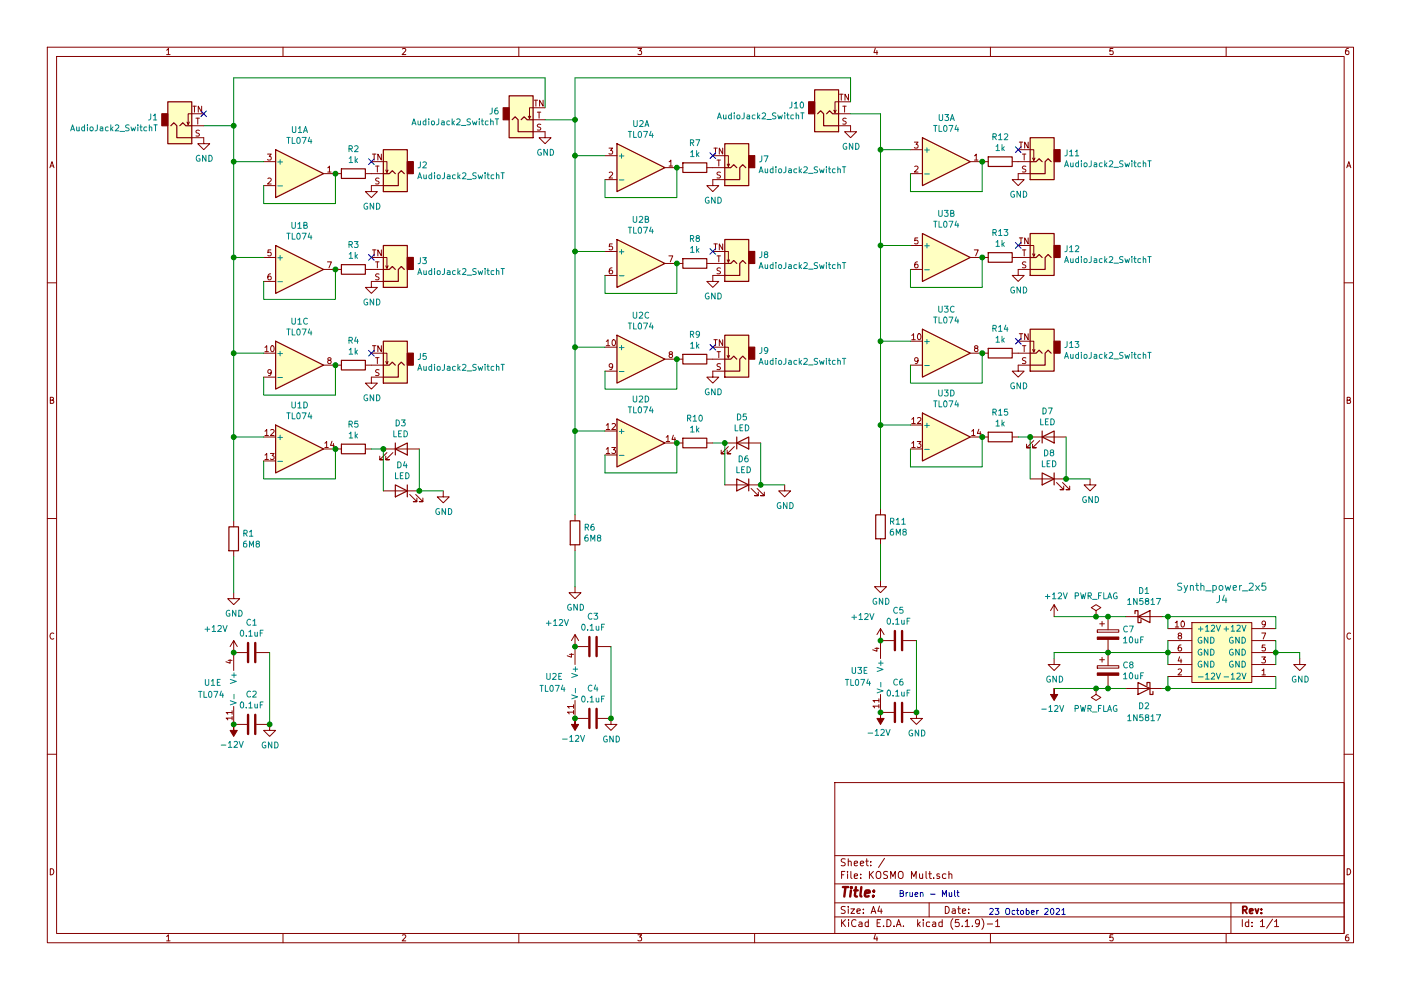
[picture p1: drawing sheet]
EESchema Schematic File Version 4
EELAYER 30 0
EELAYER END
$Descr A4 11693 8268
encoding utf-8
Sheet 1 1
Title ""
Date ""
Rev ""
Comp ""
Comment1 ""
Comment2 ""
Comment3 ""
Comment4 ""
$EndDescr
$Comp
L ao_symbols:TL074 U1
U 1 1
P 2500 1450
F 0 "U1" H 2500 1817 50  0000 C CNN
F 1 "TL074" H 2500 1726 50  0000 C CNN
F 2 "ao_tht:DIP-14_W7.62mm_Socket_LongPads" H 2450 1550 50  0001 C CNN
F 3 "" H 2550 1650 50  0001 C CNN
F 4 "Tayda" H 2500 1450 50  0001 C CNN "Vendor"
F 5 "A-1138" H 2500 1450 50  0001 C CNN "SKU"
	1    2500 1450
	1    0    0    -1  
$EndComp
$Comp
L ao_symbols:TL074 U1
U 2 1
P 2500 2250
F 0 "U1" H 2500 2617 50  0000 C CNN
F 1 "TL074" H 2500 2526 50  0000 C CNN
F 2 "ao_tht:DIP-14_W7.62mm_Socket_LongPads" H 2450 2350 50  0001 C CNN
F 3 "" H 2550 2450 50  0001 C CNN
F 4 "Tayda" H 2500 2250 50  0001 C CNN "Vendor"
F 5 "A-1138" H 2500 2250 50  0001 C CNN "SKU"
	2    2500 2250
	1    0    0    -1  
$EndComp
$Comp
L ao_symbols:TL074 U1
U 3 1
P 2500 3050
F 0 "U1" H 2500 3417 50  0000 C CNN
F 1 "TL074" H 2500 3326 50  0000 C CNN
F 2 "ao_tht:DIP-14_W7.62mm_Socket_LongPads" H 2450 3150 50  0001 C CNN
F 3 "" H 2550 3250 50  0001 C CNN
F 4 "Tayda" H 2500 3050 50  0001 C CNN "Vendor"
F 5 "A-1138" H 2500 3050 50  0001 C CNN "SKU"
	3    2500 3050
	1    0    0    -1  
$EndComp
$Comp
L ao_symbols:TL074 U1
U 4 1
P 2500 3750
F 0 "U1" H 2500 4117 50  0000 C CNN
F 1 "TL074" H 2500 4026 50  0000 C CNN
F 2 "ao_tht:DIP-14_W7.62mm_Socket_LongPads" H 2450 3850 50  0001 C CNN
F 3 "" H 2550 3950 50  0001 C CNN
F 4 "Tayda" H 2500 3750 50  0001 C CNN "Vendor"
F 5 "A-1138" H 2500 3750 50  0001 C CNN "SKU"
	4    2500 3750
	1    0    0    -1  
$EndComp
$Comp
L ao_symbols:TL074 U1
U 5 1
P 2050 5750
F 0 "U1" H 1700 5800 50  0000 L CNN
F 1 "TL074" H 1650 5700 50  0000 L CNN
F 2 "ao_tht:DIP-14_W7.62mm_Socket_LongPads" H 2000 5850 50  0001 C CNN
F 3 "" H 2100 5950 50  0001 C CNN
F 4 "Tayda" H 2050 5750 50  0001 C CNN "Vendor"
F 5 "A-1138" H 2050 5750 50  0001 C CNN "SKU"
	5    2050 5750
	1    0    0    -1  
$EndComp
$Comp
L ao_symbols:R R1
U 1 1
P 1950 4500
F 0 "R1" H 2020 4546 50  0000 L CNN
F 1 "6M8" H 2020 4455 50  0000 L CNN
F 2 "ao_tht:R_Axial_DIN0207_L6.3mm_D2.5mm_P10.16mm_Horizontal" V 1880 4500 50  0001 C CNN
F 3 "" H 1950 4500 50  0001 C CNN
F 4 "Tayda" H 1950 4500 50  0001 C CNN "Vendor"
	1    1950 4500
	1    0    0    -1  
$EndComp
$Comp
L power:GND #PWR01
U 1 1
P 1950 4950
F 0 "#PWR01" H 1950 4700 50  0001 C CNN
F 1 "GND" H 1955 4777 50  0000 C CNN
F 2 "" H 1950 4950 50  0001 C CNN
F 3 "" H 1950 4950 50  0001 C CNN
	1    1950 4950
	1    0    0    -1  
$EndComp
Wire Wire Line
	1950 4950 1950 4650
Wire Wire Line
	1950 1050 1700 1050
Wire Wire Line
	1950 4350 1950 3650
Wire Wire Line
	2200 1350 1950 1350
Connection ~ 1950 1350
Wire Wire Line
	1950 1350 1950 1050
Wire Wire Line
	2200 2150 1950 2150
Connection ~ 1950 2150
Wire Wire Line
	1950 2150 1950 1350
Wire Wire Line
	2200 2950 1950 2950
Connection ~ 1950 2950
Wire Wire Line
	1950 2950 1950 2150
Wire Wire Line
	2200 3650 1950 3650
Connection ~ 1950 3650
Wire Wire Line
	1950 3650 1950 2950
Wire Wire Line
	2200 3850 2200 4000
Wire Wire Line
	2200 4000 2800 4000
Wire Wire Line
	2800 4000 2800 3750
Wire Wire Line
	2200 3150 2200 3300
Wire Wire Line
	2200 3300 2800 3300
Wire Wire Line
	2800 3300 2800 3050
Wire Wire Line
	2200 2350 2200 2500
Wire Wire Line
	2200 2500 2800 2500
Wire Wire Line
	2800 2500 2800 2250
Wire Wire Line
	2200 1550 2200 1700
Wire Wire Line
	2200 1700 2800 1700
Wire Wire Line
	2800 1700 2800 1450
$Comp
L ao_symbols:R R2
U 1 1
P 2950 1450
F 0 "R2" V 2743 1450 50  0000 C CNN
F 1 "1k" V 2834 1450 50  0000 C CNN
F 2 "ao_tht:R_Axial_DIN0207_L6.3mm_D2.5mm_P10.16mm_Horizontal" V 2880 1450 50  0001 C CNN
F 3 "" H 2950 1450 50  0001 C CNN
F 4 "Tayda" H 2950 1450 50  0001 C CNN "Vendor"
	1    2950 1450
	0    1    1    0   
$EndComp
Connection ~ 2800 1450
$Comp
L ao_symbols:R R3
U 1 1
P 2950 2250
F 0 "R3" V 2743 2250 50  0000 C CNN
F 1 "1k" V 2834 2250 50  0000 C CNN
F 2 "ao_tht:R_Axial_DIN0207_L6.3mm_D2.5mm_P10.16mm_Horizontal" V 2880 2250 50  0001 C CNN
F 3 "" H 2950 2250 50  0001 C CNN
F 4 "Tayda" H 2950 2250 50  0001 C CNN "Vendor"
	1    2950 2250
	0    1    1    0   
$EndComp
Connection ~ 2800 2250
$Comp
L ao_symbols:R R4
U 1 1
P 2950 3050
F 0 "R4" V 2743 3050 50  0000 C CNN
F 1 "1k" V 2834 3050 50  0000 C CNN
F 2 "ao_tht:R_Axial_DIN0207_L6.3mm_D2.5mm_P10.16mm_Horizontal" V 2880 3050 50  0001 C CNN
F 3 "" H 2950 3050 50  0001 C CNN
F 4 "Tayda" H 2950 3050 50  0001 C CNN "Vendor"
	1    2950 3050
	0    1    1    0   
$EndComp
Connection ~ 2800 3050
$Comp
L ao_symbols:R R5
U 1 1
P 2950 3750
F 0 "R5" V 2743 3750 50  0000 C CNN
F 1 "1k" V 2834 3750 50  0000 C CNN
F 2 "ao_tht:R_Axial_DIN0207_L6.3mm_D2.5mm_P10.16mm_Horizontal" V 2880 3750 50  0001 C CNN
F 3 "" H 2950 3750 50  0001 C CNN
F 4 "Tayda" H 2950 3750 50  0001 C CNN "Vendor"
	1    2950 3750
	0    1    1    0   
$EndComp
Connection ~ 2800 3750
$Comp
L ao_symbols:C C1
U 1 1
P 2100 5450
F 0 "C1" V 1848 5450 50  0000 C CNN
F 1 "0.1uF" V 1939 5450 50  0000 C CNN
F 2 "ao_tht:C_Disc_D3.0mm_W1.6mm_P2.50mm" H 2138 5300 50  0001 C CNN
F 3 "" H 2100 5450 50  0001 C CNN
	1    2100 5450
	0    1    1    0   
$EndComp
$Comp
L ao_symbols:C C2
U 1 1
P 2100 6050
F 0 "C2" V 1848 6050 50  0000 C CNN
F 1 "0.1uF" V 1939 6050 50  0000 C CNN
F 2 "ao_tht:C_Disc_D3.0mm_W1.6mm_P2.50mm" H 2138 5900 50  0001 C CNN
F 3 "" H 2100 6050 50  0001 C CNN
	1    2100 6050
	0    1    1    0   
$EndComp
$Comp
L power:GND #PWR02
U 1 1
P 2250 6050
F 0 "#PWR02" H 2250 5800 50  0001 C CNN
F 1 "GND" H 2255 5877 50  0000 C CNN
F 2 "" H 2250 6050 50  0001 C CNN
F 3 "" H 2250 6050 50  0001 C CNN
	1    2250 6050
	1    0    0    -1  
$EndComp
Wire Wire Line
	2250 5450 2250 6050
Connection ~ 2250 6050
$Comp
L ao_symbols:TL074 U2
U 1 1
P 5350 1400
F 0 "U2" H 5350 1767 50  0000 C CNN
F 1 "TL074" H 5350 1676 50  0000 C CNN
F 2 "ao_tht:DIP-14_W7.62mm_Socket_LongPads" H 5300 1500 50  0001 C CNN
F 3 "" H 5400 1600 50  0001 C CNN
F 4 "Tayda" H 5350 1400 50  0001 C CNN "Vendor"
F 5 "A-1138" H 5350 1400 50  0001 C CNN "SKU"
	1    5350 1400
	1    0    0    -1  
$EndComp
$Comp
L ao_symbols:TL074 U2
U 2 1
P 5350 2200
F 0 "U2" H 5350 2567 50  0000 C CNN
F 1 "TL074" H 5350 2476 50  0000 C CNN
F 2 "ao_tht:DIP-14_W7.62mm_Socket_LongPads" H 5300 2300 50  0001 C CNN
F 3 "" H 5400 2400 50  0001 C CNN
F 4 "Tayda" H 5350 2200 50  0001 C CNN "Vendor"
F 5 "A-1138" H 5350 2200 50  0001 C CNN "SKU"
	2    5350 2200
	1    0    0    -1  
$EndComp
$Comp
L ao_symbols:TL074 U2
U 3 1
P 5350 3000
F 0 "U2" H 5350 3367 50  0000 C CNN
F 1 "TL074" H 5350 3276 50  0000 C CNN
F 2 "ao_tht:DIP-14_W7.62mm_Socket_LongPads" H 5300 3100 50  0001 C CNN
F 3 "" H 5400 3200 50  0001 C CNN
F 4 "Tayda" H 5350 3000 50  0001 C CNN "Vendor"
F 5 "A-1138" H 5350 3000 50  0001 C CNN "SKU"
	3    5350 3000
	1    0    0    -1  
$EndComp
$Comp
L ao_symbols:TL074 U2
U 4 1
P 5350 3700
F 0 "U2" H 5350 4067 50  0000 C CNN
F 1 "TL074" H 5350 3976 50  0000 C CNN
F 2 "ao_tht:DIP-14_W7.62mm_Socket_LongPads" H 5300 3800 50  0001 C CNN
F 3 "" H 5400 3900 50  0001 C CNN
F 4 "Tayda" H 5350 3700 50  0001 C CNN "Vendor"
F 5 "A-1138" H 5350 3700 50  0001 C CNN "SKU"
	4    5350 3700
	1    0    0    -1  
$EndComp
$Comp
L ao_symbols:TL074 U2
U 5 1
P 4900 5700
F 0 "U2" H 4550 5750 50  0000 L CNN
F 1 "TL074" H 4500 5650 50  0000 L CNN
F 2 "ao_tht:DIP-14_W7.62mm_Socket_LongPads" H 4850 5800 50  0001 C CNN
F 3 "" H 4950 5900 50  0001 C CNN
F 4 "Tayda" H 4900 5700 50  0001 C CNN "Vendor"
F 5 "A-1138" H 4900 5700 50  0001 C CNN "SKU"
	5    4900 5700
	1    0    0    -1  
$EndComp
$Comp
L ao_symbols:R R6
U 1 1
P 4800 4450
F 0 "R6" H 4870 4496 50  0000 L CNN
F 1 "6M8" H 4870 4405 50  0000 L CNN
F 2 "ao_tht:R_Axial_DIN0207_L6.3mm_D2.5mm_P10.16mm_Horizontal" V 4730 4450 50  0001 C CNN
F 3 "" H 4800 4450 50  0001 C CNN
F 4 "Tayda" H 4800 4450 50  0001 C CNN "Vendor"
	1    4800 4450
	1    0    0    -1  
$EndComp
$Comp
L power:GND #PWR04
U 1 1
P 4800 4900
F 0 "#PWR04" H 4800 4650 50  0001 C CNN
F 1 "GND" H 4805 4727 50  0000 C CNN
F 2 "" H 4800 4900 50  0001 C CNN
F 3 "" H 4800 4900 50  0001 C CNN
	1    4800 4900
	1    0    0    -1  
$EndComp
Wire Wire Line
	4800 4900 4800 4600
Wire Wire Line
	4800 1000 4550 1000
Wire Wire Line
	4800 4300 4800 3600
Wire Wire Line
	5050 1300 4800 1300
Connection ~ 4800 1300
Wire Wire Line
	4800 1300 4800 1000
Wire Wire Line
	5050 2100 4800 2100
Connection ~ 4800 2100
Wire Wire Line
	4800 2100 4800 1300
Wire Wire Line
	5050 2900 4800 2900
Connection ~ 4800 2900
Wire Wire Line
	4800 2900 4800 2100
Wire Wire Line
	5050 3600 4800 3600
Connection ~ 4800 3600
Wire Wire Line
	4800 3600 4800 2900
Wire Wire Line
	5050 3800 5050 3950
Wire Wire Line
	5050 3950 5650 3950
Wire Wire Line
	5650 3950 5650 3700
Wire Wire Line
	5050 3100 5050 3250
Wire Wire Line
	5050 3250 5650 3250
Wire Wire Line
	5650 3250 5650 3000
Wire Wire Line
	5050 2300 5050 2450
Wire Wire Line
	5050 2450 5650 2450
Wire Wire Line
	5650 2450 5650 2200
Wire Wire Line
	5050 1500 5050 1650
Wire Wire Line
	5050 1650 5650 1650
Wire Wire Line
	5650 1650 5650 1400
$Comp
L ao_symbols:R R7
U 1 1
P 5800 1400
F 0 "R7" V 5593 1400 50  0000 C CNN
F 1 "1k" V 5684 1400 50  0000 C CNN
F 2 "ao_tht:R_Axial_DIN0207_L6.3mm_D2.5mm_P10.16mm_Horizontal" V 5730 1400 50  0001 C CNN
F 3 "" H 5800 1400 50  0001 C CNN
F 4 "Tayda" H 5800 1400 50  0001 C CNN "Vendor"
	1    5800 1400
	0    1    1    0   
$EndComp
Connection ~ 5650 1400
$Comp
L ao_symbols:R R8
U 1 1
P 5800 2200
F 0 "R8" V 5593 2200 50  0000 C CNN
F 1 "1k" V 5684 2200 50  0000 C CNN
F 2 "ao_tht:R_Axial_DIN0207_L6.3mm_D2.5mm_P10.16mm_Horizontal" V 5730 2200 50  0001 C CNN
F 3 "" H 5800 2200 50  0001 C CNN
F 4 "Tayda" H 5800 2200 50  0001 C CNN "Vendor"
	1    5800 2200
	0    1    1    0   
$EndComp
Connection ~ 5650 2200
$Comp
L ao_symbols:R R9
U 1 1
P 5800 3000
F 0 "R9" V 5593 3000 50  0000 C CNN
F 1 "1k" V 5684 3000 50  0000 C CNN
F 2 "ao_tht:R_Axial_DIN0207_L6.3mm_D2.5mm_P10.16mm_Horizontal" V 5730 3000 50  0001 C CNN
F 3 "" H 5800 3000 50  0001 C CNN
F 4 "Tayda" H 5800 3000 50  0001 C CNN "Vendor"
	1    5800 3000
	0    1    1    0   
$EndComp
Connection ~ 5650 3000
$Comp
L ao_symbols:R R10
U 1 1
P 5800 3700
F 0 "R10" V 5593 3700 50  0000 C CNN
F 1 "1k" V 5684 3700 50  0000 C CNN
F 2 "ao_tht:R_Axial_DIN0207_L6.3mm_D2.5mm_P10.16mm_Horizontal" V 5730 3700 50  0001 C CNN
F 3 "" H 5800 3700 50  0001 C CNN
F 4 "Tayda" H 5800 3700 50  0001 C CNN "Vendor"
	1    5800 3700
	0    1    1    0   
$EndComp
Connection ~ 5650 3700
$Comp
L ao_symbols:C C3
U 1 1
P 4950 5400
F 0 "C3" V 4698 5400 50  0000 C CNN
F 1 "0.1uF" V 4789 5400 50  0000 C CNN
F 2 "ao_tht:C_Disc_D3.0mm_W1.6mm_P2.50mm" H 4988 5250 50  0001 C CNN
F 3 "" H 4950 5400 50  0001 C CNN
	1    4950 5400
	0    1    1    0   
$EndComp
$Comp
L ao_symbols:C C4
U 1 1
P 4950 6000
F 0 "C4" V 4698 6000 50  0000 C CNN
F 1 "0.1uF" V 4789 6000 50  0000 C CNN
F 2 "ao_tht:C_Disc_D3.0mm_W1.6mm_P2.50mm" H 4988 5850 50  0001 C CNN
F 3 "" H 4950 6000 50  0001 C CNN
	1    4950 6000
	0    1    1    0   
$EndComp
$Comp
L power:GND #PWR05
U 1 1
P 5100 6000
F 0 "#PWR05" H 5100 5750 50  0001 C CNN
F 1 "GND" H 5105 5827 50  0000 C CNN
F 2 "" H 5100 6000 50  0001 C CNN
F 3 "" H 5100 6000 50  0001 C CNN
	1    5100 6000
	1    0    0    -1  
$EndComp
Wire Wire Line
	5100 5400 5100 6000
Connection ~ 5100 6000
$Comp
L ao_symbols:TL074 U3
U 1 1
P 7900 1350
F 0 "U3" H 7900 1717 50  0000 C CNN
F 1 "TL074" H 7900 1626 50  0000 C CNN
F 2 "ao_tht:DIP-14_W7.62mm_Socket_LongPads" H 7850 1450 50  0001 C CNN
F 3 "" H 7950 1550 50  0001 C CNN
F 4 "Tayda" H 7900 1350 50  0001 C CNN "Vendor"
F 5 "A-1138" H 7900 1350 50  0001 C CNN "SKU"
	1    7900 1350
	1    0    0    -1  
$EndComp
$Comp
L ao_symbols:TL074 U3
U 2 1
P 7900 2150
F 0 "U3" H 7900 2517 50  0000 C CNN
F 1 "TL074" H 7900 2426 50  0000 C CNN
F 2 "ao_tht:DIP-14_W7.62mm_Socket_LongPads" H 7850 2250 50  0001 C CNN
F 3 "" H 7950 2350 50  0001 C CNN
F 4 "Tayda" H 7900 2150 50  0001 C CNN "Vendor"
F 5 "A-1138" H 7900 2150 50  0001 C CNN "SKU"
	2    7900 2150
	1    0    0    -1  
$EndComp
$Comp
L ao_symbols:TL074 U3
U 3 1
P 7900 2950
F 0 "U3" H 7900 3317 50  0000 C CNN
F 1 "TL074" H 7900 3226 50  0000 C CNN
F 2 "ao_tht:DIP-14_W7.62mm_Socket_LongPads" H 7850 3050 50  0001 C CNN
F 3 "" H 7950 3150 50  0001 C CNN
F 4 "Tayda" H 7900 2950 50  0001 C CNN "Vendor"
F 5 "A-1138" H 7900 2950 50  0001 C CNN "SKU"
	3    7900 2950
	1    0    0    -1  
$EndComp
$Comp
L ao_symbols:TL074 U3
U 4 1
P 7900 3650
F 0 "U3" H 7900 4017 50  0000 C CNN
F 1 "TL074" H 7900 3926 50  0000 C CNN
F 2 "ao_tht:DIP-14_W7.62mm_Socket_LongPads" H 7850 3750 50  0001 C CNN
F 3 "" H 7950 3850 50  0001 C CNN
F 4 "Tayda" H 7900 3650 50  0001 C CNN "Vendor"
F 5 "A-1138" H 7900 3650 50  0001 C CNN "SKU"
	4    7900 3650
	1    0    0    -1  
$EndComp
$Comp
L ao_symbols:TL074 U3
U 5 1
P 7450 5650
F 0 "U3" H 7100 5700 50  0000 L CNN
F 1 "TL074" H 7050 5600 50  0000 L CNN
F 2 "ao_tht:DIP-14_W7.62mm_Socket_LongPads" H 7400 5750 50  0001 C CNN
F 3 "" H 7500 5850 50  0001 C CNN
F 4 "Tayda" H 7450 5650 50  0001 C CNN "Vendor"
F 5 "A-1138" H 7450 5650 50  0001 C CNN "SKU"
	5    7450 5650
	1    0    0    -1  
$EndComp
$Comp
L ao_symbols:R R11
U 1 1
P 7350 4400
F 0 "R11" H 7420 4446 50  0000 L CNN
F 1 "6M8" H 7420 4355 50  0000 L CNN
F 2 "ao_tht:R_Axial_DIN0207_L6.3mm_D2.5mm_P10.16mm_Horizontal" V 7280 4400 50  0001 C CNN
F 3 "" H 7350 4400 50  0001 C CNN
F 4 "Tayda" H 7350 4400 50  0001 C CNN "Vendor"
	1    7350 4400
	1    0    0    -1  
$EndComp
$Comp
L power:GND #PWR07
U 1 1
P 7350 4850
F 0 "#PWR07" H 7350 4600 50  0001 C CNN
F 1 "GND" H 7355 4677 50  0000 C CNN
F 2 "" H 7350 4850 50  0001 C CNN
F 3 "" H 7350 4850 50  0001 C CNN
	1    7350 4850
	1    0    0    -1  
$EndComp
Wire Wire Line
	7350 4850 7350 4550
Wire Wire Line
	7350 950  7100 950 
Wire Wire Line
	7350 4250 7350 3550
Wire Wire Line
	7600 1250 7350 1250
Connection ~ 7350 1250
Wire Wire Line
	7350 1250 7350 950 
Wire Wire Line
	7600 2050 7350 2050
Connection ~ 7350 2050
Wire Wire Line
	7350 2050 7350 1250
Wire Wire Line
	7600 2850 7350 2850
Connection ~ 7350 2850
Wire Wire Line
	7350 2850 7350 2050
Wire Wire Line
	7600 3550 7350 3550
Connection ~ 7350 3550
Wire Wire Line
	7350 3550 7350 2850
Wire Wire Line
	7600 3750 7600 3900
Wire Wire Line
	7600 3900 8200 3900
Wire Wire Line
	8200 3900 8200 3650
Wire Wire Line
	7600 3050 7600 3200
Wire Wire Line
	7600 3200 8200 3200
Wire Wire Line
	8200 3200 8200 2950
Wire Wire Line
	7600 2250 7600 2400
Wire Wire Line
	7600 2400 8200 2400
Wire Wire Line
	8200 2400 8200 2150
Wire Wire Line
	7600 1450 7600 1600
Wire Wire Line
	7600 1600 8200 1600
Wire Wire Line
	8200 1600 8200 1350
$Comp
L ao_symbols:R R12
U 1 1
P 8350 1350
F 0 "R12" V 8143 1350 50  0000 C CNN
F 1 "1k" V 8234 1350 50  0000 C CNN
F 2 "ao_tht:R_Axial_DIN0207_L6.3mm_D2.5mm_P10.16mm_Horizontal" V 8280 1350 50  0001 C CNN
F 3 "" H 8350 1350 50  0001 C CNN
F 4 "Tayda" H 8350 1350 50  0001 C CNN "Vendor"
	1    8350 1350
	0    1    1    0   
$EndComp
Connection ~ 8200 1350
$Comp
L ao_symbols:R R13
U 1 1
P 8350 2150
F 0 "R13" V 8143 2150 50  0000 C CNN
F 1 "1k" V 8234 2150 50  0000 C CNN
F 2 "ao_tht:R_Axial_DIN0207_L6.3mm_D2.5mm_P10.16mm_Horizontal" V 8280 2150 50  0001 C CNN
F 3 "" H 8350 2150 50  0001 C CNN
F 4 "Tayda" H 8350 2150 50  0001 C CNN "Vendor"
	1    8350 2150
	0    1    1    0   
$EndComp
Connection ~ 8200 2150
$Comp
L ao_symbols:R R14
U 1 1
P 8350 2950
F 0 "R14" V 8143 2950 50  0000 C CNN
F 1 "1k" V 8234 2950 50  0000 C CNN
F 2 "ao_tht:R_Axial_DIN0207_L6.3mm_D2.5mm_P10.16mm_Horizontal" V 8280 2950 50  0001 C CNN
F 3 "" H 8350 2950 50  0001 C CNN
F 4 "Tayda" H 8350 2950 50  0001 C CNN "Vendor"
	1    8350 2950
	0    1    1    0   
$EndComp
Connection ~ 8200 2950
$Comp
L ao_symbols:R R15
U 1 1
P 8350 3650
F 0 "R15" V 8143 3650 50  0000 C CNN
F 1 "1k" V 8234 3650 50  0000 C CNN
F 2 "ao_tht:R_Axial_DIN0207_L6.3mm_D2.5mm_P10.16mm_Horizontal" V 8280 3650 50  0001 C CNN
F 3 "" H 8350 3650 50  0001 C CNN
F 4 "Tayda" H 8350 3650 50  0001 C CNN "Vendor"
	1    8350 3650
	0    1    1    0   
$EndComp
Connection ~ 8200 3650
$Comp
L ao_symbols:C C5
U 1 1
P 7500 5350
F 0 "C5" V 7248 5350 50  0000 C CNN
F 1 "0.1uF" V 7339 5350 50  0000 C CNN
F 2 "ao_tht:C_Disc_D3.0mm_W1.6mm_P2.50mm" H 7538 5200 50  0001 C CNN
F 3 "" H 7500 5350 50  0001 C CNN
	1    7500 5350
	0    1    1    0   
$EndComp
$Comp
L ao_symbols:C C6
U 1 1
P 7500 5950
F 0 "C6" V 7248 5950 50  0000 C CNN
F 1 "0.1uF" V 7339 5950 50  0000 C CNN
F 2 "ao_tht:C_Disc_D3.0mm_W1.6mm_P2.50mm" H 7538 5800 50  0001 C CNN
F 3 "" H 7500 5950 50  0001 C CNN
	1    7500 5950
	0    1    1    0   
$EndComp
$Comp
L power:GND #PWR08
U 1 1
P 7650 5950
F 0 "#PWR08" H 7650 5700 50  0001 C CNN
F 1 "GND" H 7655 5777 50  0000 C CNN
F 2 "" H 7650 5950 50  0001 C CNN
F 3 "" H 7650 5950 50  0001 C CNN
	1    7650 5950
	1    0    0    -1  
$EndComp
Wire Wire Line
	7650 5350 7650 5950
Connection ~ 7650 5950
$Comp
L ao_symbols:Synth_power_2x5 J4
U 1 1
P 10200 5450
F 0 "J4" H 10200 5897 60  0000 C CNN
F 1 "Synth_power_2x5" H 10200 6000 60  0000 C CNN
F 2 "ao_tht:Power_Header" H 10200 5450 60  0001 C CNN
F 3 "" H 10200 5450 60  0001 C CNN
F 4 "Tayda" H 10200 5450 50  0001 C CNN "Vendor"
F 5 "A-2939" H 10200 5450 50  0001 C CNN "SKU"
	1    10200 5450
	1    0    0    -1  
$EndComp
$Comp
L ao_symbols:1N5817 D1
U 1 1
P 9550 5150
F 0 "D1" H 9550 5367 50  0000 C CNN
F 1 "1N5817" H 9550 5276 50  0000 C CNN
F 2 "ao_tht:D_DO-41_SOD81_P10.16mm_Horizontal" H 9550 4975 50  0001 C CNN
F 3 "" H 9550 5150 50  0001 C CNN
F 4 "Tayda" H 9550 5150 50  0001 C CNN "Vendor"
F 5 "A-159" H 9550 5150 50  0001 C CNN "SKU"
	1    9550 5150
	1    0    0    -1  
$EndComp
$Comp
L ao_symbols:1N5817 D2
U 1 1
P 9550 5750
F 0 "D2" H 9550 5900 50  0000 C CNN
F 1 "1N5817" H 9550 6000 50  0000 C CNN
F 2 "ao_tht:D_DO-41_SOD81_P10.16mm_Horizontal" H 9550 5575 50  0001 C CNN
F 3 "" H 9550 5750 50  0001 C CNN
F 4 "Tayda" H 9550 5750 50  0001 C CNN "Vendor"
F 5 "A-159" H 9550 5750 50  0001 C CNN "SKU"
	1    9550 5750
	-1   0    0    1   
$EndComp
$Comp
L ao_symbols:CP C8
U 1 1
P 9250 5600
F 0 "C8" H 9368 5646 50  0000 L CNN
F 1 "10uF" H 9368 5555 50  0000 L CNN
F 2 "ao_tht:CP_Radial_D6.3mm_P2.50mm" H 9288 5450 50  0001 C CNN
F 3 "" H 9250 5600 50  0001 C CNN
	1    9250 5600
	1    0    0    -1  
$EndComp
$Comp
L ao_symbols:CP C7
U 1 1
P 9250 5300
F 0 "C7" H 9368 5346 50  0000 L CNN
F 1 "10uF" H 9368 5255 50  0000 L CNN
F 2 "ao_tht:CP_Radial_D6.3mm_P2.50mm" H 9288 5150 50  0001 C CNN
F 3 "" H 9250 5300 50  0001 C CNN
	1    9250 5300
	1    0    0    -1  
$EndComp
$Comp
L power:GND #PWR011
U 1 1
P 8800 5500
F 0 "#PWR011" H 8800 5250 50  0001 C CNN
F 1 "GND" H 8805 5327 50  0000 C CNN
F 2 "" H 8800 5500 50  0001 C CNN
F 3 "" H 8800 5500 50  0001 C CNN
	1    8800 5500
	1    0    0    -1  
$EndComp
Wire Wire Line
	9750 5450 9250 5450
Wire Wire Line
	8800 5450 8800 5500
Connection ~ 9250 5450
Wire Wire Line
	9250 5450 8800 5450
Wire Wire Line
	9250 5150 9400 5150
Wire Wire Line
	10650 5150 10650 5250
Wire Wire Line
	9700 5150 9750 5150
Wire Wire Line
	9750 5250 9750 5150
Connection ~ 9750 5150
Wire Wire Line
	9750 5150 10650 5150
Wire Wire Line
	9250 5750 9400 5750
Wire Wire Line
	10650 5750 10650 5650
Wire Wire Line
	9700 5750 9750 5750
Wire Wire Line
	9750 5650 9750 5750
Connection ~ 9750 5750
Wire Wire Line
	9750 5750 10650 5750
Wire Wire Line
	9750 5550 9750 5450
Connection ~ 9750 5450
Wire Wire Line
	9750 5350 9750 5450
$Comp
L power:GND #PWR013
U 1 1
P 10850 5500
F 0 "#PWR013" H 10850 5250 50  0001 C CNN
F 1 "GND" H 10855 5327 50  0000 C CNN
F 2 "" H 10850 5500 50  0001 C CNN
F 3 "" H 10850 5500 50  0001 C CNN
	1    10850 5500
	1    0    0    -1  
$EndComp
Wire Wire Line
	10650 5550 10650 5450
Wire Wire Line
	10650 5450 10850 5450
Wire Wire Line
	10850 5450 10850 5500
Connection ~ 10650 5450
Wire Wire Line
	10650 5350 10650 5450
$Comp
L power:+12V #PWR010
U 1 1
P 8800 5150
F 0 "#PWR010" H 8800 5000 50  0001 C CNN
F 1 "+12V" H 8815 5323 50  0000 C CNN
F 2 "" H 8800 5150 50  0001 C CNN
F 3 "" H 8800 5150 50  0001 C CNN
	1    8800 5150
	1    0    0    -1  
$EndComp
$Comp
L power:-12V #PWR012
U 1 1
P 8800 5750
F 0 "#PWR012" H 8800 5850 50  0001 C CNN
F 1 "-12V" H 8815 5923 50  0000 C CNN
F 2 "" H 8800 5750 50  0001 C CNN
F 3 "" H 8800 5750 50  0001 C CNN
	1    8800 5750
	-1   0    0    1   
$EndComp
Wire Wire Line
	8800 5750 9150 5750
Connection ~ 9250 5750
Wire Wire Line
	8800 5150 9150 5150
Connection ~ 9250 5150
$Comp
L power:PWR_FLAG #FLG0101
U 1 1
P 9150 5150
F 0 "#FLG0101" H 9150 5225 50  0001 C CNN
F 1 "PWR_FLAG" H 9150 5323 50  0000 C CNN
F 2 "" H 9150 5150 50  0001 C CNN
F 3 "~" H 9150 5150 50  0001 C CNN
	1    9150 5150
	1    0    0    -1  
$EndComp
Connection ~ 9150 5150
Wire Wire Line
	9150 5150 9250 5150
$Comp
L power:PWR_FLAG #FLG0103
U 1 1
P 9150 5750
F 0 "#FLG0103" H 9150 5825 50  0001 C CNN
F 1 "PWR_FLAG" H 9150 5923 50  0000 C CNN
F 2 "" H 9150 5750 50  0001 C CNN
F 3 "~" H 9150 5750 50  0001 C CNN
	1    9150 5750
	-1   0    0    1   
$EndComp
Connection ~ 9150 5750
Wire Wire Line
	9150 5750 9250 5750
$Comp
L power:+12V #PWR0101
U 1 1
P 1950 5450
F 0 "#PWR0101" H 1950 5300 50  0001 C CNN
F 1 "+12V" H 1800 5650 50  0000 C CNN
F 2 "" H 1950 5450 50  0001 C CNN
F 3 "" H 1950 5450 50  0001 C CNN
	1    1950 5450
	1    0    0    -1  
$EndComp
Connection ~ 1950 5450
$Comp
L power:+12V #PWR0102
U 1 1
P 4800 5400
F 0 "#PWR0102" H 4800 5250 50  0001 C CNN
F 1 "+12V" H 4650 5600 50  0000 C CNN
F 2 "" H 4800 5400 50  0001 C CNN
F 3 "" H 4800 5400 50  0001 C CNN
	1    4800 5400
	1    0    0    -1  
$EndComp
Connection ~ 4800 5400
$Comp
L power:+12V #PWR0103
U 1 1
P 7350 5350
F 0 "#PWR0103" H 7350 5200 50  0001 C CNN
F 1 "+12V" H 7200 5550 50  0000 C CNN
F 2 "" H 7350 5350 50  0001 C CNN
F 3 "" H 7350 5350 50  0001 C CNN
	1    7350 5350
	1    0    0    -1  
$EndComp
Connection ~ 7350 5350
$Comp
L power:-12V #PWR0104
U 1 1
P 1950 6050
F 0 "#PWR0104" H 1950 6150 50  0001 C CNN
F 1 "-12V" H 1965 6223 50  0000 C CNN
F 2 "" H 1950 6050 50  0001 C CNN
F 3 "" H 1950 6050 50  0001 C CNN
	1    1950 6050
	-1   0    0    1   
$EndComp
Connection ~ 1950 6050
$Comp
L power:-12V #PWR0105
U 1 1
P 4800 6000
F 0 "#PWR0105" H 4800 6100 50  0001 C CNN
F 1 "-12V" H 4815 6173 50  0000 C CNN
F 2 "" H 4800 6000 50  0001 C CNN
F 3 "" H 4800 6000 50  0001 C CNN
	1    4800 6000
	-1   0    0    1   
$EndComp
Connection ~ 4800 6000
$Comp
L power:-12V #PWR0106
U 1 1
P 7350 5950
F 0 "#PWR0106" H 7350 6050 50  0001 C CNN
F 1 "-12V" H 7365 6123 50  0000 C CNN
F 2 "" H 7350 5950 50  0001 C CNN
F 3 "" H 7350 5950 50  0001 C CNN
	1    7350 5950
	-1   0    0    1   
$EndComp
Connection ~ 7350 5950
$Comp
L Connector:AudioJack2_SwitchT J1
U 1 1
P 1500 1050
F 0 "J1" H 1321 983 50  0000 R CNN
F 1 "AudioJack2_SwitchT" H 1321 1074 50  0000 R CNN
F 2 "ao_tht:Jack_6.35mm_PJ_629HAN" H 1500 1050 50  0001 C CNN
F 3 "~" H 1500 1050 50  0001 C CNN
	1    1500 1050
	1    0    0    1   
$EndComp
$Comp
L power:GND #PWR03
U 1 1
P 1700 1150
F 0 "#PWR03" H 1700 900 50  0001 C CNN
F 1 "GND" H 1705 977 50  0000 C CNN
F 2 "" H 1700 1150 50  0001 C CNN
F 3 "" H 1700 1150 50  0001 C CNN
	1    1700 1150
	1    0    0    -1  
$EndComp
$Comp
L Connector:AudioJack2_SwitchT J6
U 1 1
P 4350 1000
F 0 "J6" H 4171 933 50  0000 R CNN
F 1 "AudioJack2_SwitchT" H 4171 1024 50  0000 R CNN
F 2 "ao_tht:Jack_6.35mm_PJ_629HAN" H 4350 1000 50  0001 C CNN
F 3 "~" H 4350 1000 50  0001 C CNN
	1    4350 1000
	1    0    0    1   
$EndComp
$Comp
L power:GND #PWR016
U 1 1
P 4550 1100
F 0 "#PWR016" H 4550 850 50  0001 C CNN
F 1 "GND" H 4555 927 50  0000 C CNN
F 2 "" H 4550 1100 50  0001 C CNN
F 3 "" H 4550 1100 50  0001 C CNN
	1    4550 1100
	1    0    0    -1  
$EndComp
$Comp
L Connector:AudioJack2_SwitchT J10
U 1 1
P 6900 950
F 0 "J10" H 6721 883 50  0000 R CNN
F 1 "AudioJack2_SwitchT" H 6721 974 50  0000 R CNN
F 2 "ao_tht:Jack_6.35mm_PJ_629HAN" H 6900 950 50  0001 C CNN
F 3 "~" H 6900 950 50  0001 C CNN
	1    6900 950 
	1    0    0    1   
$EndComp
$Comp
L power:GND #PWR021
U 1 1
P 7100 1050
F 0 "#PWR021" H 7100 800 50  0001 C CNN
F 1 "GND" H 7105 877 50  0000 C CNN
F 2 "" H 7100 1050 50  0001 C CNN
F 3 "" H 7100 1050 50  0001 C CNN
	1    7100 1050
	1    0    0    -1  
$EndComp
Wire Wire Line
	1950 1050 1950 650 
Wire Wire Line
	1950 650  4550 650 
Wire Wire Line
	4550 650  4550 900 
Connection ~ 1950 1050
Wire Wire Line
	4800 1000 4800 650 
Wire Wire Line
	4800 650  7100 650 
Wire Wire Line
	7100 650  7100 850 
Connection ~ 4800 1000
$Comp
L Connector:AudioJack2_SwitchT J2
U 1 1
P 3300 1450
F 0 "J2" H 3120 1383 50  0000 R CNN
F 1 "AudioJack2_SwitchT" H 3120 1474 50  0000 R CNN
F 2 "ao_tht:Jack_6.35mm_PJ_629HAN" H 3300 1450 50  0001 C CNN
F 3 "~" H 3300 1450 50  0001 C CNN
	1    3300 1450
	-1   0    0    1   
$EndComp
$Comp
L power:GND #PWR06
U 1 1
P 3100 1550
F 0 "#PWR06" H 3100 1300 50  0001 C CNN
F 1 "GND" H 3105 1377 50  0000 C CNN
F 2 "" H 3100 1550 50  0001 C CNN
F 3 "" H 3100 1550 50  0001 C CNN
	1    3100 1550
	1    0    0    -1  
$EndComp
$Comp
L Connector:AudioJack2_SwitchT J3
U 1 1
P 3300 2250
F 0 "J3" H 3120 2183 50  0000 R CNN
F 1 "AudioJack2_SwitchT" H 3120 2274 50  0000 R CNN
F 2 "ao_tht:Jack_6.35mm_PJ_629HAN" H 3300 2250 50  0001 C CNN
F 3 "~" H 3300 2250 50  0001 C CNN
	1    3300 2250
	-1   0    0    1   
$EndComp
$Comp
L power:GND #PWR09
U 1 1
P 3100 2350
F 0 "#PWR09" H 3100 2100 50  0001 C CNN
F 1 "GND" H 3105 2177 50  0000 C CNN
F 2 "" H 3100 2350 50  0001 C CNN
F 3 "" H 3100 2350 50  0001 C CNN
	1    3100 2350
	1    0    0    -1  
$EndComp
$Comp
L Connector:AudioJack2_SwitchT J5
U 1 1
P 3300 3050
F 0 "J5" H 3120 2983 50  0000 R CNN
F 1 "AudioJack2_SwitchT" H 3120 3074 50  0000 R CNN
F 2 "ao_tht:Jack_6.35mm_PJ_629HAN" H 3300 3050 50  0001 C CNN
F 3 "~" H 3300 3050 50  0001 C CNN
	1    3300 3050
	-1   0    0    1   
$EndComp
$Comp
L power:GND #PWR014
U 1 1
P 3100 3150
F 0 "#PWR014" H 3100 2900 50  0001 C CNN
F 1 "GND" H 3105 2977 50  0000 C CNN
F 2 "" H 3100 3150 50  0001 C CNN
F 3 "" H 3100 3150 50  0001 C CNN
	1    3100 3150
	1    0    0    -1  
$EndComp
$Comp
L Device:LED D3
U 1 1
P 3350 3750
F 0 "D3" H 3343 3967 50  0000 C CNN
F 1 "LED" H 3343 3876 50  0000 C CNN
F 2 "ao_tht:LED_D5.0mm" H 3350 3750 50  0001 C CNN
F 3 "~" H 3350 3750 50  0001 C CNN
	1    3350 3750
	1    0    0    -1  
$EndComp
$Comp
L Device:LED D4
U 1 1
P 3350 4100
F 0 "D4" H 3343 4317 50  0000 C CNN
F 1 "LED" H 3343 4226 50  0000 C CNN
F 2 "ao_tht:LED_D5.0mm" H 3350 4100 50  0001 C CNN
F 3 "~" H 3350 4100 50  0001 C CNN
	1    3350 4100
	-1   0    0    -1  
$EndComp
$Comp
L power:GND #PWR015
U 1 1
P 3700 4100
F 0 "#PWR015" H 3700 3850 50  0001 C CNN
F 1 "GND" H 3705 3927 50  0000 C CNN
F 2 "" H 3700 4100 50  0001 C CNN
F 3 "" H 3700 4100 50  0001 C CNN
	1    3700 4100
	1    0    0    -1  
$EndComp
Wire Wire Line
	3100 3750 3200 3750
Wire Wire Line
	3500 3750 3500 4100
Wire Wire Line
	3200 3750 3200 4100
Connection ~ 3200 3750
Wire Wire Line
	3500 4100 3700 4100
Connection ~ 3500 4100
$Comp
L Connector:AudioJack2_SwitchT J7
U 1 1
P 6150 1400
F 0 "J7" H 5970 1333 50  0000 R CNN
F 1 "AudioJack2_SwitchT" H 5970 1424 50  0000 R CNN
F 2 "ao_tht:Jack_6.35mm_PJ_629HAN" H 6150 1400 50  0001 C CNN
F 3 "~" H 6150 1400 50  0001 C CNN
	1    6150 1400
	-1   0    0    1   
$EndComp
$Comp
L power:GND #PWR017
U 1 1
P 5950 1500
F 0 "#PWR017" H 5950 1250 50  0001 C CNN
F 1 "GND" H 5955 1327 50  0000 C CNN
F 2 "" H 5950 1500 50  0001 C CNN
F 3 "" H 5950 1500 50  0001 C CNN
	1    5950 1500
	1    0    0    -1  
$EndComp
$Comp
L Connector:AudioJack2_SwitchT J8
U 1 1
P 6150 2200
F 0 "J8" H 5970 2133 50  0000 R CNN
F 1 "AudioJack2_SwitchT" H 5970 2224 50  0000 R CNN
F 2 "ao_tht:Jack_6.35mm_PJ_629HAN" H 6150 2200 50  0001 C CNN
F 3 "~" H 6150 2200 50  0001 C CNN
	1    6150 2200
	-1   0    0    1   
$EndComp
$Comp
L power:GND #PWR018
U 1 1
P 5950 2300
F 0 "#PWR018" H 5950 2050 50  0001 C CNN
F 1 "GND" H 5955 2127 50  0000 C CNN
F 2 "" H 5950 2300 50  0001 C CNN
F 3 "" H 5950 2300 50  0001 C CNN
	1    5950 2300
	1    0    0    -1  
$EndComp
$Comp
L Connector:AudioJack2_SwitchT J9
U 1 1
P 6150 3000
F 0 "J9" H 5970 2933 50  0000 R CNN
F 1 "AudioJack2_SwitchT" H 5970 3024 50  0000 R CNN
F 2 "ao_tht:Jack_6.35mm_PJ_629HAN" H 6150 3000 50  0001 C CNN
F 3 "~" H 6150 3000 50  0001 C CNN
	1    6150 3000
	-1   0    0    1   
$EndComp
$Comp
L power:GND #PWR019
U 1 1
P 5950 3100
F 0 "#PWR019" H 5950 2850 50  0001 C CNN
F 1 "GND" H 5955 2927 50  0000 C CNN
F 2 "" H 5950 3100 50  0001 C CNN
F 3 "" H 5950 3100 50  0001 C CNN
	1    5950 3100
	1    0    0    -1  
$EndComp
$Comp
L Device:LED D5
U 1 1
P 6200 3700
F 0 "D5" H 6193 3917 50  0000 C CNN
F 1 "LED" H 6193 3826 50  0000 C CNN
F 2 "ao_tht:LED_D5.0mm" H 6200 3700 50  0001 C CNN
F 3 "~" H 6200 3700 50  0001 C CNN
	1    6200 3700
	1    0    0    -1  
$EndComp
$Comp
L Device:LED D6
U 1 1
P 6200 4050
F 0 "D6" H 6193 4267 50  0000 C CNN
F 1 "LED" H 6193 4176 50  0000 C CNN
F 2 "ao_tht:LED_D5.0mm" H 6200 4050 50  0001 C CNN
F 3 "~" H 6200 4050 50  0001 C CNN
	1    6200 4050
	-1   0    0    -1  
$EndComp
$Comp
L power:GND #PWR020
U 1 1
P 6550 4050
F 0 "#PWR020" H 6550 3800 50  0001 C CNN
F 1 "GND" H 6555 3877 50  0000 C CNN
F 2 "" H 6550 4050 50  0001 C CNN
F 3 "" H 6550 4050 50  0001 C CNN
	1    6550 4050
	1    0    0    -1  
$EndComp
Wire Wire Line
	5950 3700 6050 3700
Wire Wire Line
	6350 3700 6350 4050
Wire Wire Line
	6050 3700 6050 4050
Connection ~ 6050 3700
Wire Wire Line
	6350 4050 6550 4050
Connection ~ 6350 4050
$Comp
L Connector:AudioJack2_SwitchT J11
U 1 1
P 8700 1350
F 0 "J11" H 8520 1283 50  0000 R CNN
F 1 "AudioJack2_SwitchT" H 8520 1374 50  0000 R CNN
F 2 "ao_tht:Jack_6.35mm_PJ_629HAN" H 8700 1350 50  0001 C CNN
F 3 "~" H 8700 1350 50  0001 C CNN
	1    8700 1350
	-1   0    0    1   
$EndComp
$Comp
L power:GND #PWR022
U 1 1
P 8500 1450
F 0 "#PWR022" H 8500 1200 50  0001 C CNN
F 1 "GND" H 8505 1277 50  0000 C CNN
F 2 "" H 8500 1450 50  0001 C CNN
F 3 "" H 8500 1450 50  0001 C CNN
	1    8500 1450
	1    0    0    -1  
$EndComp
$Comp
L Connector:AudioJack2_SwitchT J12
U 1 1
P 8700 2150
F 0 "J12" H 8520 2083 50  0000 R CNN
F 1 "AudioJack2_SwitchT" H 8520 2174 50  0000 R CNN
F 2 "ao_tht:Jack_6.35mm_PJ_629HAN" H 8700 2150 50  0001 C CNN
F 3 "~" H 8700 2150 50  0001 C CNN
	1    8700 2150
	-1   0    0    1   
$EndComp
$Comp
L power:GND #PWR023
U 1 1
P 8500 2250
F 0 "#PWR023" H 8500 2000 50  0001 C CNN
F 1 "GND" H 8505 2077 50  0000 C CNN
F 2 "" H 8500 2250 50  0001 C CNN
F 3 "" H 8500 2250 50  0001 C CNN
	1    8500 2250
	1    0    0    -1  
$EndComp
$Comp
L Connector:AudioJack2_SwitchT J13
U 1 1
P 8700 2950
F 0 "J13" H 8520 2883 50  0000 R CNN
F 1 "AudioJack2_SwitchT" H 8520 2974 50  0000 R CNN
F 2 "ao_tht:Jack_6.35mm_PJ_629HAN" H 8700 2950 50  0001 C CNN
F 3 "~" H 8700 2950 50  0001 C CNN
	1    8700 2950
	-1   0    0    1   
$EndComp
$Comp
L power:GND #PWR024
U 1 1
P 8500 3050
F 0 "#PWR024" H 8500 2800 50  0001 C CNN
F 1 "GND" H 8505 2877 50  0000 C CNN
F 2 "" H 8500 3050 50  0001 C CNN
F 3 "" H 8500 3050 50  0001 C CNN
	1    8500 3050
	1    0    0    -1  
$EndComp
$Comp
L Device:LED D7
U 1 1
P 8750 3650
F 0 "D7" H 8743 3867 50  0000 C CNN
F 1 "LED" H 8743 3776 50  0000 C CNN
F 2 "ao_tht:LED_D5.0mm" H 8750 3650 50  0001 C CNN
F 3 "~" H 8750 3650 50  0001 C CNN
	1    8750 3650
	1    0    0    -1  
$EndComp
$Comp
L Device:LED D8
U 1 1
P 8750 4000
F 0 "D8" H 8743 4217 50  0000 C CNN
F 1 "LED" H 8743 4126 50  0000 C CNN
F 2 "ao_tht:LED_D5.0mm" H 8750 4000 50  0001 C CNN
F 3 "~" H 8750 4000 50  0001 C CNN
	1    8750 4000
	-1   0    0    -1  
$EndComp
$Comp
L power:GND #PWR025
U 1 1
P 9100 4000
F 0 "#PWR025" H 9100 3750 50  0001 C CNN
F 1 "GND" H 9105 3827 50  0000 C CNN
F 2 "" H 9100 4000 50  0001 C CNN
F 3 "" H 9100 4000 50  0001 C CNN
	1    9100 4000
	1    0    0    -1  
$EndComp
Wire Wire Line
	8500 3650 8600 3650
Wire Wire Line
	8900 3650 8900 4000
Wire Wire Line
	8600 3650 8600 4000
Connection ~ 8600 3650
Wire Wire Line
	8900 4000 9100 4000
Connection ~ 8900 4000
NoConn ~ 1700 950 
NoConn ~ 3100 1350
NoConn ~ 3100 2150
NoConn ~ 3100 2950
NoConn ~ 5950 1300
NoConn ~ 5950 2100
NoConn ~ 5950 2900
NoConn ~ 8500 1250
NoConn ~ 8500 2050
NoConn ~ 8500 2850
Text Notes 7500 7500 0    50   ~ 0
Bruen - Mult
Text Notes 8250 7650 0    50   ~ 0
23 October 2021
$EndSCHEMATC
